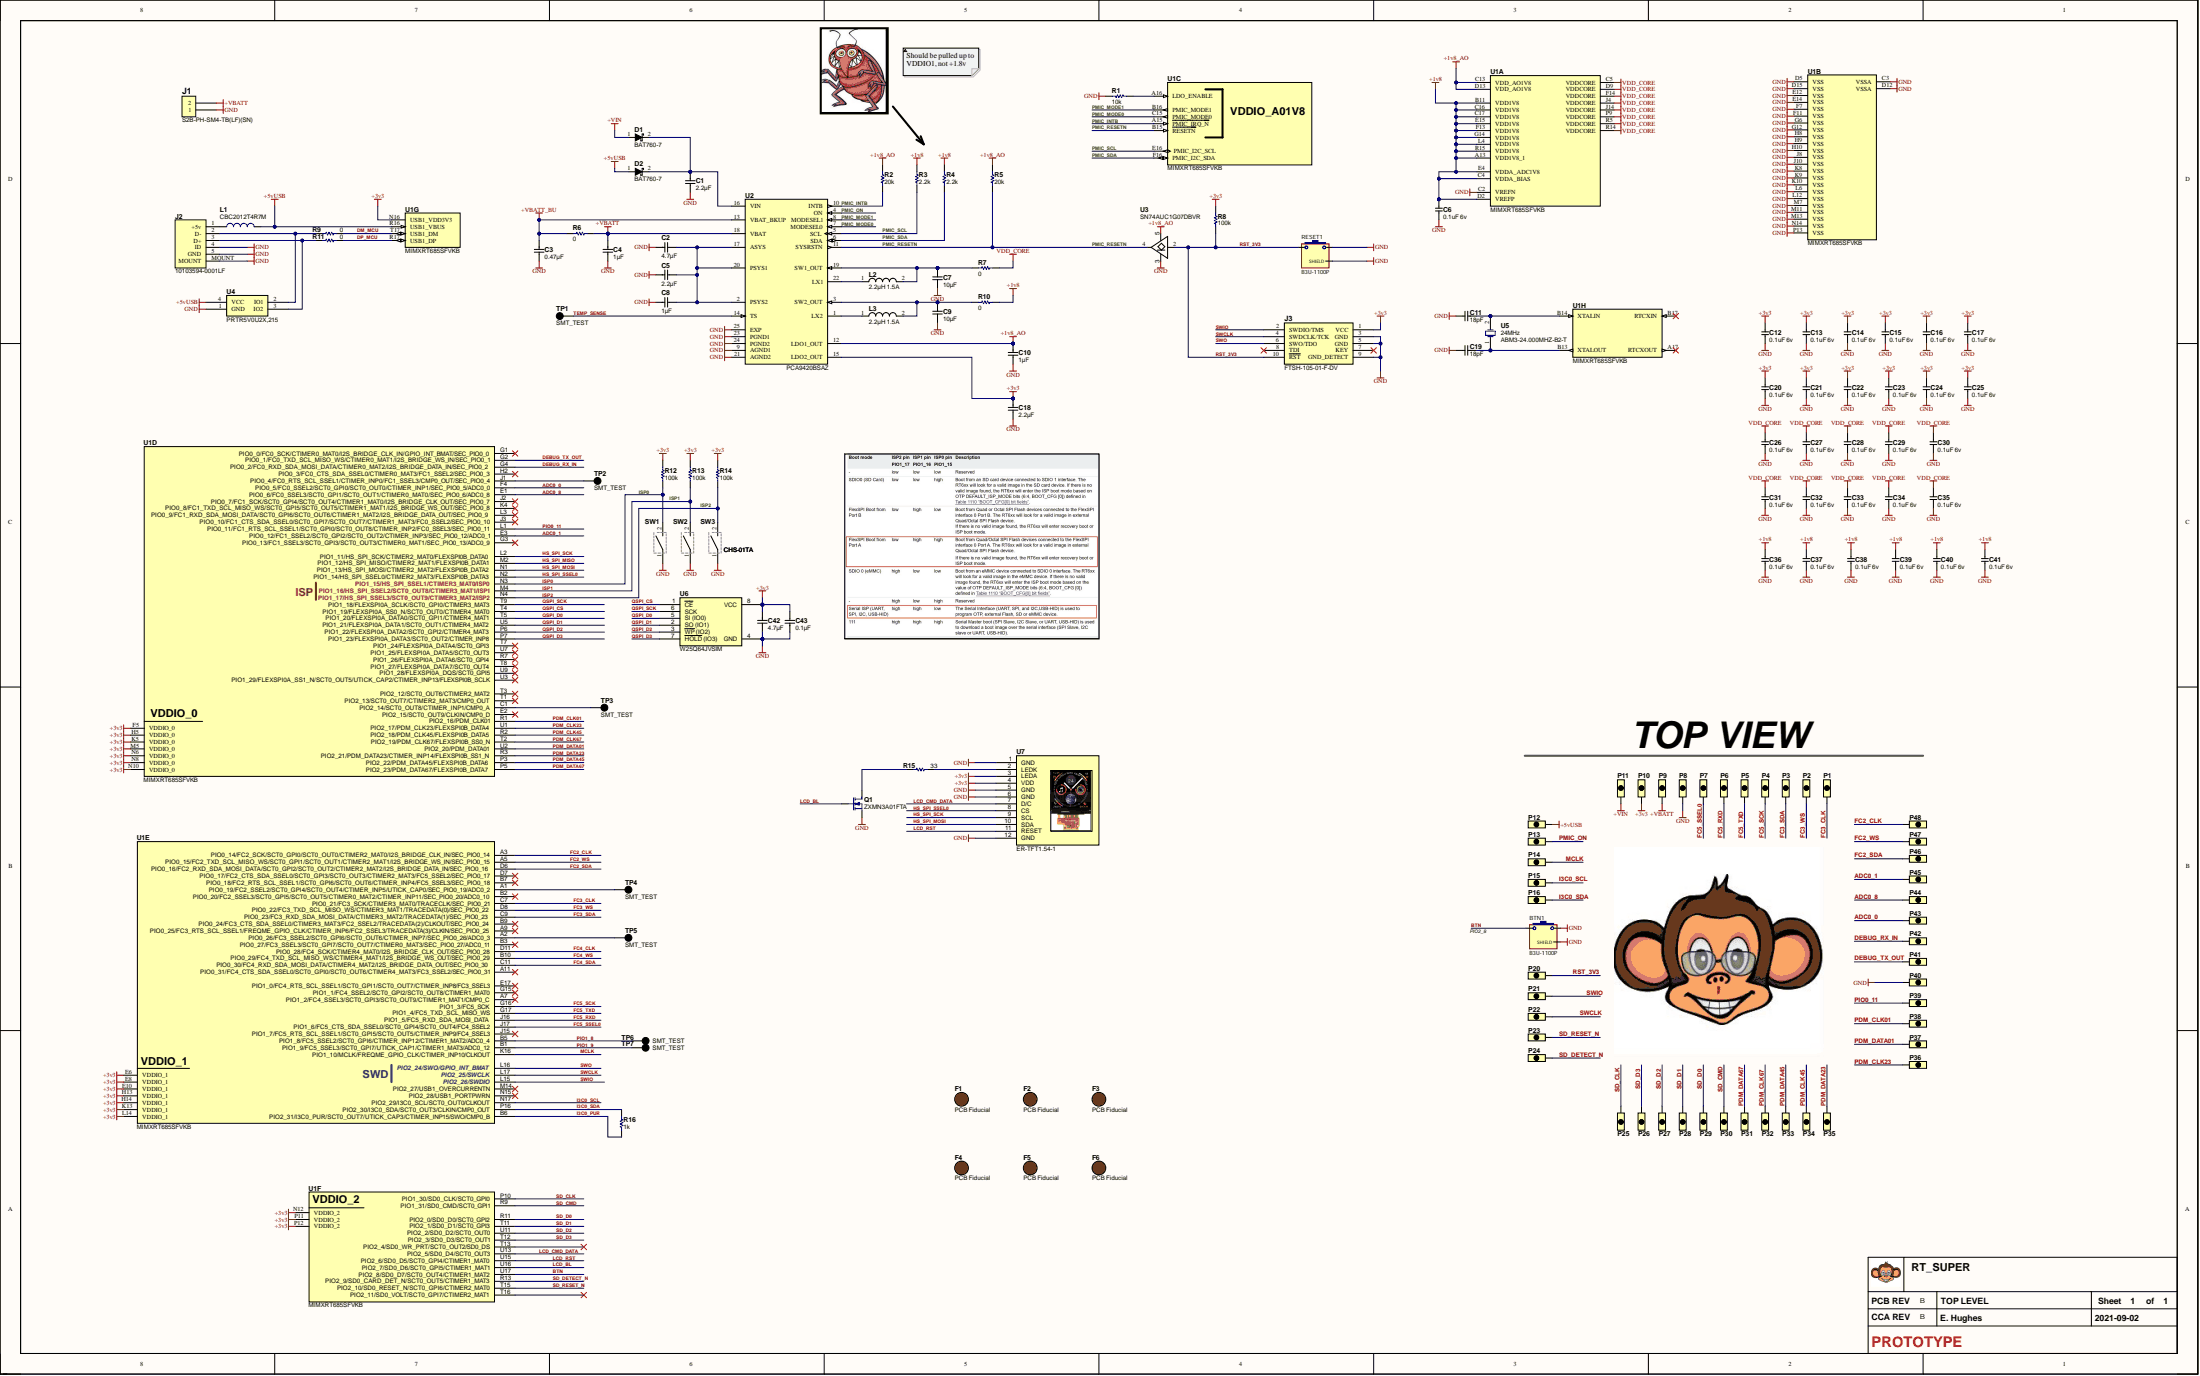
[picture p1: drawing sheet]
# Altium project RT_SUPER_B.PrjPcb
APPROVAL_APPROVED_1: -; APPROVAL_APPROVED_1_DATE: -; APPROVAL_APPROVED_2: -; APPROVAL_APPROVED_2_DATE: -; APPROVAL_CHECKED_DATE: -; APPROVAL_DRAWN: -; APPROVAL_DRAWN_DATE: -; APPROVAL_ENGINEER: -; APPROVAL_ENGINEER_DATE: -; APPROVAL_REVIEWED: -; APPROVAL_REVIEWED_DATE: -; BOM_NOTES_LINE_1: -; BOM_NOTES_LINE_2: -; BOM_NOTES_LINE_3: -; BOM_NOTES_LINE_4: -; CCA_PART_NUMBER: RT_SUPER; CCA_TITLE: RT_SUPER; PCB_COPPER_WEIGHT_INNER: 1oz; PCB_COPPER_WEIGHT_OUTER: 1oz; PCB_DRC_DATE: X; PCB_FINISH_PLATING: GOLD ENIG; PCB_FINISHED_THICKNESS: 31.25; PCB_LAYERS: 4; PCB_MATERIAL: FR4; PCB_MIN_DRILL: 6; PCB_MIN_TRACE_SPACE: 5; PCB_MIN_TRACE_WIDTH: 5; PCB_PART_NUMBER: RT_SUPER; PCB_PRINTOUT_SCALE: 1:1; PCB_SILKSCREEN_COLOR_BOTTOM: WHITE; PCB_SILKSCREEN_COLOR_TOP: WHITE; PCB_SOLDER_MASK_COLOR_BOTTOM: BLACK; PCB_SOLDER_MASK_COLOR_TOP: BLACK; PCB_TITLE: RT_SUPER; PCB_VERSION: B; PROJECT_ENGINEER: E. Hughes; PROJECT_STATUS: PROTOTYPE; PROJECT_TITLE_LINE_1: RT_SUPER; SCH_DATE: 2021-09-02
1 sheet, 138 parts. Net scope: global (net labels, ports and power ports of the same name join across sheets).
Board file: RT_SUPER_B.PCBdoc

## Sheet RT_SUPER_B.SchDoc
size D; Organization: Altium Limited; Address1: 3 Minna Close; Address2: Belrose; Address3: NSW 2085; Address4: Australia; DocumentNumber: 1; SheetNumber: 1; SheetTotal: 1; PAGE_TITLE: TOP LEVEL

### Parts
BTN1  B3U-1100P  [OMRON_B3U-1100P]
C1  2.2µF  [C0603_0.90MM_MD]
C2  4.7µF  [C0603_1.00MM_MD]
C3  0.47µF  [C0402_0.55MM_HD]
C4  1µF  [C0402_0.55MM_HD]
C5  2.2µF  [C0603_0.90MM_MD]
C6  0.1uF 6v  [C0201_PERFECT]
C7  10µF  [C0603_0.90MM_MD]
C8  1µF  [C0402_0.55MM_HD]
C9  10µF  [C0603_0.90MM_MD]
C10  1µF  [C0402_0.55MM_HD]
C11  18pF  [C0402_0.55MM_HD]
C12  0.1uF 6v  [C0201_PERFECT]
C13  0.1uF 6v  [C0201_PERFECT]
C14  0.1uF 6v  [C0201_PERFECT]
C15  0.1uF 6v  [C0201_PERFECT]
C16  0.1uF 6v  [C0201_PERFECT]
C17  0.1uF 6v  [C0201_PERFECT]
C18  2.2µF  [C0603_0.90MM_MD]
C19  18pF  [C0402_0.55MM_HD]
C20  0.1uF 6v  [C0201_PERFECT]
C21  0.1uF 6v  [C0201_PERFECT]
C22  0.1uF 6v  [C0201_PERFECT]
C23  0.1uF 6v  [C0201_PERFECT]
C24  0.1uF 6v  [C0201_PERFECT]
C25  0.1uF 6v  [C0201_PERFECT]
C26  0.1uF 6v  [C0201_PERFECT]
C27  0.1uF 6v  [C0201_PERFECT]
C28  0.1uF 6v  [C0201_PERFECT]
C29  0.1uF 6v  [C0201_PERFECT]
C30  0.1uF 6v  [C0201_PERFECT]
C31  0.1uF 6v  [C0201_PERFECT]
C32  0.1uF 6v  [C0201_PERFECT]
C33  0.1uF 6v  [C0201_PERFECT]
C34  0.1uF 6v  [C0201_PERFECT]
C35  0.1uF 6v  [C0201_PERFECT]
C36  0.1uF 6v  [C0201_PERFECT]
C37  0.1uF 6v  [C0201_PERFECT]
C38  0.1uF 6v  [C0201_PERFECT]
C39  0.1uF 6v  [C0201_PERFECT]
C40  0.1uF 6v  [C0201_PERFECT]
C41  0.1uF 6v  [C0201_PERFECT]
C42  4.7µF  [C0805_1.45MM_MD]
C43  0.1µF  [C0402_0.55MM_MD]
D1  BAT760-7  [D_SOD-323_P]
D2  BAT760-7  [D_SOD-323_P]
F1  PCB Fiducial  [Fiducial 1mm - 2mm]  (no BOM)
F2  PCB Fiducial  [Fiducial 1mm - 2mm]  (no BOM)
F3  PCB Fiducial  [Fiducial 1mm - 2mm]  (no BOM)
F4  PCB Fiducial  [Fiducial 1mm - 2mm]  (no BOM)
F5  PCB Fiducial  [Fiducial 1mm - 2mm]  (no BOM)
F6  PCB Fiducial  [Fiducial 1mm - 2mm]  (no BOM)
J1  S2B-PH-SM4-TB(LF)(SN)  [S2B-PH-SM4-TB(LF)(SN)]
J2  10103594-0001LF  [10103594-0001LF]
J3  FTSH-105-01-F-DV  [FTSH-105-01-F-DV-K-A]
L1  CBC2012T4R7M  [C0805_1.45MM_MD]
L2  2.2µH 1.5A  [L_NRH3012]
L3  2.2µH 1.5A  [L_NRH3012]
P1  (no value)  [CASTELLATED]  (no BOM)
P2  (no value)  [CASTELLATED]  (no BOM)
P3  (no value)  [CASTELLATED]  (no BOM)
P4  (no value)  [CASTELLATED]  (no BOM)
P5  (no value)  [CASTELLATED]  (no BOM)
P6  (no value)  [CASTELLATED]  (no BOM)
P7  (no value)  [CASTELLATED]  (no BOM)
P8  (no value)  [CASTELLATED]  (no BOM)
P9  (no value)  [CASTELLATED]  (no BOM)
P10  (no value)  [CASTELLATED]  (no BOM)
P11  (no value)  [CASTELLATED]  (no BOM)
P12  (no value)  [CASTELLATED]  (no BOM)
P13  (no value)  [CASTELLATED]  (no BOM)
P14  (no value)  [CASTELLATED]  (no BOM)
P15  (no value)  [CASTELLATED]  (no BOM)
P16  (no value)  [CASTELLATED]  (no BOM)
P20  (no value)  [CASTELLATED]  (no BOM)
P21  (no value)  [CASTELLATED]  (no BOM)
P22  (no value)  [CASTELLATED]  (no BOM)
P23  (no value)  [CASTELLATED]  (no BOM)
P24  (no value)  [CASTELLATED]  (no BOM)
P25  (no value)  [CASTELLATED]  (no BOM)
P26  (no value)  [CASTELLATED]  (no BOM)
P27  (no value)  [CASTELLATED]  (no BOM)
P28  (no value)  [CASTELLATED]  (no BOM)
P29  (no value)  [CASTELLATED]  (no BOM)
P30  (no value)  [CASTELLATED]  (no BOM)
P31  (no value)  [CASTELLATED]  (no BOM)
P32  (no value)  [CASTELLATED]  (no BOM)
P33  (no value)  [CASTELLATED]  (no BOM)
P34  (no value)  [CASTELLATED]  (no BOM)
P35  (no value)  [CASTELLATED]  (no BOM)
P36  (no value)  [CASTELLATED]  (no BOM)
P37  (no value)  [CASTELLATED]  (no BOM)
P38  (no value)  [CASTELLATED]  (no BOM)
P39  (no value)  [CASTELLATED]  (no BOM)
P40  (no value)  [CASTELLATED]  (no BOM)
P41  (no value)  [CASTELLATED]  (no BOM)
P42  (no value)  [CASTELLATED]  (no BOM)
P43  (no value)  [CASTELLATED]  (no BOM)
P44  (no value)  [CASTELLATED]  (no BOM)
P45  (no value)  [CASTELLATED]  (no BOM)
P46  (no value)  [CASTELLATED]  (no BOM)
P47  (no value)  [CASTELLATED]  (no BOM)
P48  (no value)  [CASTELLATED]  (no BOM)
Q1  ZXMN3A01FTA  [SOT-23]
R1  10k  [R0402_0.40MM_HD]
R2  20k  [R0402_0.40MM_HD]
R3  2.2k  [R0402_0.40MM_HD]
R4  2.2k  [R0402_0.40MM_HD]
R5  20k  [R0402_0.40MM_HD]
R6  0  [R0402_0.40MM_HD]
R7  0  [R0402_0.40MM_HD]
R8  100k  [R0402_0.40MM_HD]
R9  0  [R0402_0.40MM_MD]
R10  0  [R0402_0.40MM_HD]
R11  0  [R0402_0.40MM_MD]
R12  100k  [R0402_0.40MM_HD]
R13  100k  [R0402_0.40MM_HD]
R14  100k  [R0402_0.40MM_HD]
R15  33  [R0402_0.40MM_HD]
R16  1k  [R0402_0.40MM_HD]
RESET1  B3U-1100P  [OMRON_B3U-1100P]
SW1  CHS-01TA  [CHS-01TA]
SW2  CHS-01TA  [CHS-01TA]
SW3  CHS-01TA  [CHS-01TA]
TP1  SMT_TEST  [SMT_TP - 25 x 50]  (no BOM)
TP2  SMT_TEST  [SMT_TP - 35]  (no BOM)
TP3  SMT_TEST  [SMT_TP - 35]  (no BOM)
TP4  SMT_TEST  [SMT_TP - 35]  (no BOM)
TP5  SMT_TEST  [SMT_TP - 35]  (no BOM)
TP6  SMT_TEST  [SMT_TP - 35]  (no BOM)
TP7  SMT_TEST  [SMT_TP - 35]  (no BOM)
U1  MIMXRT685SFVKB  [VFBGA176]  (parts A,B,C,D,E,F,G,H of 8)
U2  PCA9420BSAZ  [PCA9420]
U3  SN74AUC1G07DBVR  [SOT23-5]
U4  PRTR5V0U2X,215  [SOT143B]
U5  24MHz  [ABM3]
U6  W25Q64JVSIM  [SOIC127P830X200-8L]
U7  ER-TFT1.54-1  [ER-TFT1.54-1]

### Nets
+1v8: C6.2 C36.2 C37.2 C38.2 C39.2 C40.2 C41.2 R3.2 R4.2 R10.2 U1.A13(VDD1V8_1) U1.B11(VDD1V8) U1.C4(VDDA_BIAS) U1.C16(VDD1V8) U1.C17(VDD1V8) U1.D2(VREFP) U1.E4(VDDA_ADC1V8) U1.E15(VDD1V8) U1.F13(VDD1V8) U1.G14(VDD1V8) U1.L4(VDD1V8) U1.R15(VDD1V8)
+1v8_AO: C10.2 R2.2 R5.2 U1.C13(VDD_AO1V8) U1.D13(VDD_AO1V8) U2.12(LDO1_OUT) U3.5(VCC)
+3v3: C12.2 C13.2 C14.2 C15.2 C16.2 C17.2 C18.2 C20.2 C21.2 C22.2 C23.2 C24.2 C25.2 C42.2 C43.1 J3.1(VCC) P10.1 R8.2 R12.2 R13.2 R14.2 U1.E6(VDDIO_1) U1.E8(VDDIO_1) U1.E10(VDDIO_1) U1.F5(VDDIO_0) U1.H5(VDDIO_0) U1.H13(VDDIO_1) U1.H14(VDDIO_1) U1.K5(VDDIO_0) U1.K13(VDDIO_1) U1.L14(VDDIO_1) U1.M5(VDDIO_0) U1.N6(VDDIO_0) U1.N8(VDDIO_0) U1.N10(VDDIO_0) U1.N12(VDDIO_2) U1.N16(USB1_VDD3V3) U1.P11(VDDIO_2) U1.P12(VDDIO_2) U2.15(LDO2_OUT) U6.8(VCC) U7.3(LEDA) U7.4(VDD)
+5vUSB: D2.1(A) L1.2 P12.1 U1.R16(USB1_VBUS) U4.4(VCC)
+VBATT: C4.2 J1.2 P9.1 R6.2 U2.18(VBAT)
+VBATT_BU: C3.2 R6.1 U2.13(VBAT_BKUP)
+VIN: D1.1(A) P11.1
GND: BTN1.1 BTN1.S(SHIELD) C1.1 C2.2 C3.1 C4.1 C5.2 C6.1 C7.1 C8.2 C9.1 C10.1 C11.1 C12.1 C13.1 C14.1 C15.1 C16.1 C17.1 C18.1 C19.1 C20.1 C21.1 C22.1 C23.1 C24.1 C25.1 C26.1 C27.1 C28.1 C29.1 C30.1 C31.1 C32.1 C33.1 C34.1 C35.1 C36.1 C37.1 C38.1 C39.1 C40.1 C41.1 C42.1 C43.2 J1.1 J2.4(ID) J2.5(GND) J2.MOUNT J3.3(GND) J3.5(GND) J3.9(GND_DETECT) P8.1 P40.1 Q1.2 R1.1 RESET1.1 RESET1.S(SHIELD) SW1.1 SW2.1 SW3.1 U1.C2(VREFN) U1.C3(VSSA) U1.D5(VSS) U1.D12(VSSA) U1.D15(VSS) U1.E12(VSS) U1.E14(VSS) U1.F7(VSS) U1.F11(VSS) U1.G6(VSS) U1.G12(VSS) U1.H8(VSS) U1.H9(VSS) U1.H10(VSS) U1.J8(VSS) U1.J10(VSS) U1.K8(VSS) U1.K9(VSS) U1.K10(VSS) U1.L6(VSS) U1.L12(VSS) U1.M7(VSS) U1.M11(VSS) U1.M13(VSS) U1.N14(VSS) U1.P13(VSS) U2.9(AGND1) U2.21(AGND2) U2.23(PGND1) U2.24(PGND2) U2.25(EXP) U3.3(GND) U4.1(GND) U6.4(GND) U7.1(GND) U7.5(GND) U7.6(GND) U7.12(GND)
VDD_CORE: C26.2 C27.2 C28.2 C29.2 C30.2 C31.2 C32.2 C33.2 C34.2 C35.2 R7.2 U1.C5(VDDCORE) U1.D9(VDDCORE) U1.F14(VDDCORE) U1.J4(VDDCORE) U1.J14(VDDCORE) U1.P9(VDDCORE) U1.R5(VDDCORE) U1.R14(VDDCORE)
ADC0_0: P43.1 U1.F4(PIO0_5/FC0_SSEL2/SCT0_GPI0/SCT0_OUT0/CTIMER_INP1/SEC_PIO0_5/ADC0_0)
ADC0_1: P45.1 U1.E3(PIO0_12/FC1_SSEL2/SCT0_GPI2/SCT0_OUT2/CTIMER_INP3/SEC_PIO0_12/ADC0_1)
ADC0_8: P44.1 U1.E1(PIO0_6/FC0_SSEL3/SCT0_GPI1/SCT0_OUT1/CTIMER0_MAT0/SEC_PIO0_6/ADC0_8)
BTN: BTN1.2 U1.U17(PIO2_8/SD0_D7/SCT0_OUT4/CTIMER1_MAT2)
DEBUG_RX_IN: P42.1 U1.G4(PIO0_2/FC0_RXD_SDA_MOSI_DATA/CTIMER0_MAT2/I2S_BRIDGE_DATA_IN/SEC_PIO0_2)
DEBUG_TX_OUT: P41.1 U1.G2(PIO0_1/FC0_TXD_SCL_MISO_WS/CTIMER0_MAT1/I2S_BRIDGE_WS_IN/SEC_PIO0_1)
DM_MCU: R9.2 U1.T17(USB1_DM)
DP_MCU: R11.2 U1.R17(USB1_DP)
FC2_CLK: P48.1 U1.A3(PIO0_14/FC2_SCK/SCT0_GPI0/SCT0_OUT0/CTIMER2_MAT0/I2S_BRIDGE_CLK_IN/SEC_PIO0_14)
FC2_SDA: P46.1 U1.D6(PIO0_16/FC2_RXD_SDA_MOSI_DATA/SCT0_GPI2/SCT0_OUT2/CTIMER2_MAT2/I2S_BRIDGE_DATA_IN/SEC_PIO0_16)
FC2_WS: P47.1 U1.A5(PIO0_15/FC2_TXD_SCL_MISO_WS/SCT0_GPI1/SCT0_OUT1/CTIMER2_MAT1/I2S_BRIDGE_WS_IN/SEC_PIO0_15)
FC3_CLK: P1.1 U1.C7(PIO0_21/FC3_SCK/CTIMER3_MAT0/TRACECLK/SEC_PIO0_21)
FC3_SDA: P3.1 U1.C9(PIO0_23/FC3_RXD_SDA_MOSI_DATA/CTIMER3_MAT2/TRACEDATA(1)/SEC_PIO0_23)
FC3_WS: P2.1 U1.D8(PIO0_22/FC3_TXD_SCL_MISO_WS/CTIMER3_MAT1/TRACEDATA(0)/SEC_PIO0_22)
FC4_CLK: U1.D11(PIO0_28/FC4_SCK/CTIMER4_MAT0/I2S_BRIDGE_CLK_OUT/SEC_PIO0_28)
FC4_SDA: U1.C11(PIO0_30/FC4_RXD_SDA_MOSI_DATA/CTIMER4_MAT2/I2S_BRIDGE_DATA_OUT/SEC_PIO0_30)
FC4_WS: U1.B10(PIO0_29/FC4_TXD_SCL_MISO_WS/CTIMER4_MAT1/I2S_BRIDGE_WS_OUT/SEC_PIO0_29)
FC5_RXD: P6.1 U1.J16(PIO1_5/FC5_RXD_SDA_MOSI_DATA)
FC5_SCK: P4.1 U1.G16(PIO1_3/FC5_SCK)
FC5_SSEL0: P7.1 U1.J17(PIO1_6/FC5_CTS_SDA_SSEL0/SCT0_GPI4/SCT0_OUT4/FC4_SSEL2)
FC5_TXD: P5.1 U1.G17(PIO1_4/FC5_TXD_SCL_MISO_WS)
HS_SPI_MISO: U1.M2(PIO1_12/HS_SPI_MISO/CTIMER2_MAT1/FLEXSPI0B_DATA1)
HS_SPI_MOSI: U1.N1(PIO1_13/HS_SPI_MOSI/CTIMER2_MAT2/FLEXSPI0B_DATA2) U7.10(SDA)
HS_SPI_SCK: U1.L2(PIO1_11/HS_SPI_SCK/CTIMER2_MAT0/FLEXSPI0B_DATA0) U7.9(SCL)
HS_SPI_SSEL0: U1.N2(PIO1_14/HS_SPI_SSEL0/CTIMER2_MAT3/FLEXSPI0B_DATA3) U7.8(CS)
I3C0_PUR: R16.1 U1.B6(PIO2_31/I3C0_PUR/SCT0_OUT7/UTICK_CAP3/CTIMER_INP15/SWO/CMP0_B)
I3C0_SCL: P15.1 U1.N17(PIO2_29/I3C0_SCL/SCT0_OUT0/CLKOUT)
I3C0_SDA: P16.1 R16.2 U1.P16(PIO2_30/I3C0_SDA/SCT0_OUT3/CLKIN/CMP0_OUT)
ISP0: R12.1 SW1.2 U1.N3(PIO1_15/HS_SPI_SSEL1/CTIMER3_MAT0/ISP0)
ISP1: R13.1 SW2.2 U1.M4(PIO1_16/HS_SPI_SSEL2/SCT0_OUT8/CTIMER3_MAT1/ISP1)
ISP2: R14.1 SW3.2 U1.N4(PIO1_17/HS_SPI_SSEL3/SCT0_OUT9/CTIMER3_MAT2/ISP2)
LCD_BL: Q1.1(G) U1.U16(PIO2_7/SD0_D6/SCT0_GPI5/CTIMER1_MAT1)
LCD_CMD_DATA: U1.U13(PIO2_5/SD0_D4/SCT0_OUT3) U7.7(D/C)
LCD_RST: U1.U15(PIO2_6/SD0_D5/SCT0_GPI4/CTIMER1_MAT0) U7.11(RESET)
MCLK: P14.1 U1.K16(PIO1_10/MCLK/FREQME_GPIO_CLK/CTIMER_INP10/CLKOUT)
PDM_CLK01: P38.1 U1.R1(PIO2_16/PDM_CLK01)
PDM_CLK23: P36.1 U1.U1(PIO2_17/PDM_CLK23/FLEXSPI0B_DATA4)
PDM_CLK45: P34.1 U1.R2(PIO2_18/PDM_CLK45/FLEXSPI0B_DATA5)
PDM_CLK67: P32.1 U1.T2(PIO2_19/PDM_CLK67/FLEXSPI0B_SS0_N)
PDM_DATA01: P37.1 U1.U2(PIO2_20/PDM_DATA01)
PDM_DATA23: P35.1 U1.R3(PIO2_21/PDM_DATA23/CTIMER_INP14/FLEXSPI0B_SS1_N)
PDM_DATA45: P33.1 U1.P3(PIO2_22/PDM_DATA45/FLEXSPI0B_DATA6)
PDM_DATA67: P31.1 U1.P5(PIO2_23/PDM_DATA67/FLEXSPI0B_DATA7)
PIO0_11: P39.1 U1.L1(PIO0_11/FC1_RTS_SCL_SSEL1/SCT0_GPI0/SCT0_OUT8/CTIMER_INP2/FC0_SSEL3/SEC_PIO0_11)
PIO1_8: TP6.1 U1.B5(PIO1_8/FC5_SSEL2/SCT0_GPI6/CTIMER_INP12/CTIMER1_MAT2/ADC0_4)
PIO1_9: TP7.1 U1.B1(PIO1_9/FC5_SSEL3/SCT0_GPI7/UTICK_CAP1/CTIMER1_MAT3/ADC0_12)
PMIC_INTB: R2.1 U1.A15(~{PMIC_IRQ_N}) U2.10(INTB)
PMIC_MODE0: U1.C15(PMIC_MODE0) U2.7(MODESEL0)
PMIC_MODE1: U1.B16(PMIC_MODE1) U2.8(MODESEL1)
PMIC_ON: P13.1 U2.4(ON)
PMIC_RESETN: R5.1 U1.B15(~{RESETN}) U2.11(SYSRSTN) U3.4(Y)
PMIC_SCL: R3.1 U1.E16(PMIC_I2C_SCL) U2.5(SCL)
PMIC_SDA: R4.1 U1.F16(PMIC_I2C_SDA) U2.6(SDA)
QSPI_CS: U1.T4(PIO1_19/FLEXSPI0A_SS0_N/SCT0_OUT0/CTIMER4_MAT0) U6.1(~{CE})
QSPI_D0: U1.T5(PIO1_20/FLEXSPI0A_DATA0/SCT0_GPI1/CTIMER4_MAT1) U6.5(SI_(IO0))
QSPI_D1: U1.U5(PIO1_21/FLEXSPI0A_DATA1/SCT0_OUT1/CTIMER4_MAT2) U6.2(SO_(IO1))
QSPI_D2: U1.P6(PIO1_22/FLEXSPI0A_DATA2/SCT0_GPI2/CTIMER4_MAT3) U6.3(~{WP}_(IO2))
QSPI_D3: U1.P7(PIO1_23/FLEXSPI0A_DATA3/SCT0_OUT2/CTIMER_INP8) U6.7(~{HOLD}_(IO3))
QSPI_SCK: U1.T9(PIO1_18/FLEXSPI0A_SCLK/SCT0_GPI0/CTIMER3_MAT3) U6.6(SCK)
RST_3V3: J3.10(~{RST}) P20.1 R8.1 RESET1.2 U3.2(A)
SD_CLK: P25.1 U1.P10(PIO1_30/SD0_CLK/SCT0_GPI0)
SD_CMD: P30.1 U1.R9(PIO1_31/SD0_CMD/SCT0_GPI1)
SD_D0: P29.1 U1.R11(PIO2_0/SD0_D0/SCT0_GPI2)
SD_D1: P28.1 U1.T11(PIO2_1/SD0_D1/SCT0_GPI3)
SD_D2: P27.1 U1.U11(PIO2_2/SD0_D2/SCT0_OUT0)
SD_D3: P26.1 U1.T12(PIO2_3/SD0_D3/SCT0_OUT1)
SD_DETECT_N: P24.1 U1.R13(PIO2_9/SD0_CARD_DET_N/SCT0_OUT5/CTIMER1_MAT3)
SD_RESET_N: P23.1 U1.T15(PIO2_10/SD0_RESET_N/SCT0_GPI6/CTIMER2_MAT0)
SWCLK: J3.4(SWDCLK/TCK) P22.1 U1.L17(PIO2_25/SWCLK)
SWIO: J3.2(SWDIO/TMS) P21.1 U1.L15(PIO2_26/SWDIO)
SWO: J3.6(SWO/TDO) U1.L16(PIO2_24/SWO/GPIO_INT_BMAT)
TEMP_SENSE: TP1.1 U2.14(TS)
NetC1_2: C1.2 D1.2(K) D2.2(K) U2.16(VIN)
NetC2_1: C2.1 C5.1 C8.1 U2.2(PSYS2) U2.17(ASYS) U2.20(PSYS1)
NetC7_2: C7.2 L2.2 R7.1 U2.19(SW1_OUT)
NetC9_2: C9.2 L3.2 R10.1 U2.3(SW2_OUT)
NetC11_2: C11.2 U1.B14(XTALIN) U5.2(OSC2)
NetC19_2: C19.2 U1.B13(XTALOUT) U5.1(OSC1)
NetJ2_1: J2.1(+5v) L1.1
NetJ2_2: J2.2(D-) R9.1 U4.2(IO1)
NetJ2_3: J2.3(D+) R11.1 U4.3(IO2)
NetL2_1: L2.1 U2.22(LX1)
NetL3_1: L3.1 U2.1(LX2)
NetQ1_3: Q1.3(D) R15.1
NetR1_2: R1.2 U1.A16(LDO_ENABLE)
NetR15_2: R15.2 U7.2(LEDK)
NetTP2_1: TP2.1 U1.J1(PIO0_4/FC0_RTS_SCL_SSEL1/CTIMER_INP0/FC1_SSEL3/CMP0_OUT/SEC_PIO0_4)
NetTP3_1: TP3.1 U1.C1(PIO2_14/SCT0_OUT8/CTIMER_INP1/CMP0_A)
NetTP4_1: TP4.1 U1.A1(PIO0_19/FC2_SSEL2/SCT0_GPI4/SCT0_OUT4/CTIMER_INP5/UTICK_CAP0/SEC_PIO0_19/ADC0_2)
NetTP5_1: TP5.1 U1.A2(PIO0_26/FC3_SSEL2/SCT0_GPI6/SCT0_OUT6/CTIMER_INP7/SEC_PIO0_26/ADC0_3)

Not connected (* = marked no-connect by the designer): J3 7(KEY)* 8(TDI)*; U1 A7(PIO1_2/FC4_SSEL3/SCT0_GPI3/SCT0_OUT9/CTIMER1_MAT1/CMP0_C)* A9(PIO0_25/FC3_RTS_SCL_SSEL1/FREQME_GPIO_CLK/CTIMER_INP6/FC2_SSEL3/TRACEDATA(3)/CLKIN/SEC_PIO0_25)* A11(PIO0_31/FC4_CTS_SDA_SSEL0/SCT0_GPI0/SCT0_OUT6/CTIMER4_MAT3/FC3_SSEL2/SEC_PIO0_31)* A17(RTCXOUT)* B2(PIO0_20/FC2_SSEL3/SCT0_GPI5/SCT0_OUT5/CTIMER0_MAT2/CTIMER_INP11/SEC_PIO0_20/ADC0_10)* B3(PIO0_27/FC3_SSEL3/SCT0_GPI7/SCT0_OUT7/CTIMER0_MAT3/SEC_PIO0_27/ADC0_11)* B7(PIO0_18/FC2_RTS_SCL_SSEL1/SCT0_GPI6/SCT0_OUT6/CTIMER_INP4/FC5_SSEL3/SEC_PIO0_18)* B9(PIO0_24/FC3_CTS_SDA_SSEL0/CTIMER3_MAT3/FC2_SSEL2/TRACEDATA(2)/CLKOUT/SEC_PIO0_24)* B17(RTCXIN)* D7(PIO0_17/FC2_CTS_SDA_SSEL0/SCT0_GPI3/SCT0_OUT3/CTIMER2_MAT3/FC5_SSEL2/SEC_PIO0_17)* E2(PIO2_15/SCT0_OUT9/CLKIN/CMP0_D)* E17(PIO1_0/FC4_RTS_SCL_SSEL1/SCT0_GPI1/SCT0_OUT7/CTIMER_INP8/FC3_SSEL3)* G1(PIO0_0/FC0_SCK/CTIMER0_MAT0/I2S_BRIDGE_CLK_IN/GPIO_INT_BMAT/SEC_PIO0_0)* G3(PIO0_13/FC1_SSEL3/SCT0_GPI3/SCT0_OUT3/CTIMER0_MAT1/SEC_PIO0_13/ADC0_9)* G15(PIO1_1/FC4_SSEL2/SCT0_GPI2/SCT0_OUT8/CTIMER1_MAT0)* H2(PIO0_3/FC0_CTS_SDA_SSEL0/CTIMER0_MAT3/FC1_SSEL2/SEC_PIO0_3)* J2(PIO0_7/FC1_SCK/SCT0_GPI4/SCT0_OUT4/CTIMER1_MAT0/I2S_BRIDGE_CLK_OUT/SEC_PIO0_7)* J3(PIO0_10/FC1_CTS_SDA_SSEL0/SCT0_GPI7/SCT0_OUT7/CTIMER1_MAT3/FC0_SSEL2/SEC_PIO0_10)* J15(PIO1_7/FC5_RTS_SCL_SSEL1/SCT0_GPI5/SCT0_OUT5/CTIMER_INP9/FC4_SSEL3)* K4(PIO0_8/FC1_TXD_SCL_MISO_WS/SCT0_GPI5/SCT0_OUT5/CTIMER1_MAT1/I2S_BRIDGE_WS_OUT/SEC_PIO0_8)* L3(PIO0_9/FC1_RXD_SDA_MOSI_DATA/SCT0_GPI6/SCT0_OUT6/CTIMER1_MAT2/I2S_BRIDGE_DATA_OUT/SEC_PIO0_9)* M14(PIO2_27/USB1_OVERCURRENTN)* N15(PIO2_28/USB1_PORTPWRN)* R7(PIO1_26/FLEXSPI0A_DATA6/SCT0_GPI4)* T1(PIO2_13/SCT0_OUT7/CTIMER2_MAT3/CMP0_OUT)* T3(PIO2_12/SCT0_OUT6/CTIMER2_MAT2)* T7(PIO1_24/FLEXSPI0A_DATA4/SCT0_GPI3)* T8(PIO1_27/FLEXSPI0A_DATA7/SCT0_OUT4)* T13(PIO2_4/SD0_WR_PRT/SCT0_OUT2/SD0_DS)* T16(PIO2_11/SD0_VOLT/SCT0_GPI7/CTIMER2_MAT1)* U3(PIO1_29/FLEXSPI0A_SS1_N/SCT0_OUT5/UTICK_CAP2/CTIMER_INP13/FLEXSPI0B_SCLK)* U7(PIO1_25/FLEXSPI0A_DATA5/SCT0_OUT3)* U9(PIO1_28/FLEXSPI0A_DQS/SCT0_GPI5)*

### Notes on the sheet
- Should be pulled up to VDDIO1, not +1.8v
- TOP VIEW
- PIO2_8

## Assembly variants
B: all parts fitted
